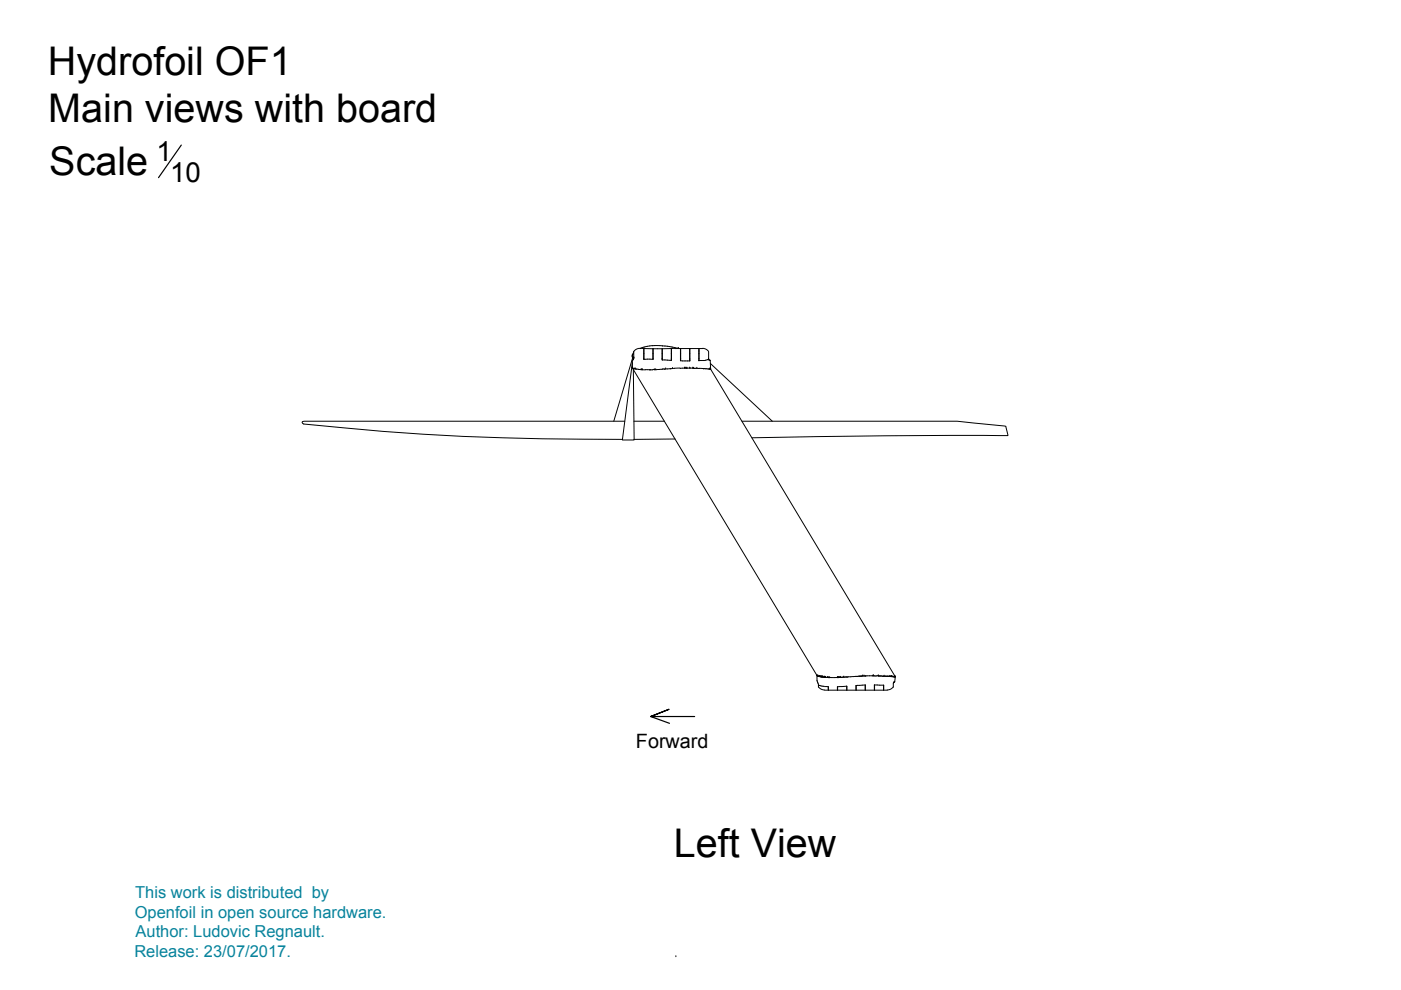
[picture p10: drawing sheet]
<svg xmlns="http://www.w3.org/2000/svg" width="297mm" height="210mm" viewBox="0 0 297 210" stroke-linecap="round" stroke-linejoin="round" font-family="sans-serif">
<!-- layer: OF1 -->
<g fill="none" stroke="#000" stroke-width=".21">
<path d="M134 77.9h.1M134 75.5l.1 .3M134 77.9l.1 .1M134.1 77.9h.1M134.1 76.9l-2.1 16.4h2.5l-.2-15M134.1 78l39.1 65.2M134.1 78h.1M134.1 78v.1M134.1 75.8l.1 .2M134.2 76.4l-.1 1.5M134.2 75.8l-4.1 13.5M134.2 78l.1 .1"/>
<path d="M134.2 75l-.2 .3 .1 .3M134.2 75l-.1 .5M134.2 76l.1 .1M134.3 76.2l-.2 .1M134.3 76.2v.1M134.3 76.1h.1M134.3 74.8l-.1 .2M134.3 76.1l-.1 .1M134.3 76.1v.1M134.3 78.1h.1M134.4 74.5l-.1 .4M134.4 75.7l-.1 .4"/>
<path d="M134.4 75.8l-.1 .3M134.4 74.5l-.1 1.6M134.4 75.8h.1M134.4 78.2h.1M134.5 78.2h.2M134.5 78.2h.1M134.6 78.2h.1M134.7 78.2h.1M134.7 78.2l.8 .1M135.5 78.3l.4 .1M135.7 73.9a1.59 1.59 0 0 0-1.3 .6M135.7 73.9h.1"/>
<path d="M135.8 73.9h.7v2.3h2l-.1-2.3M135.9 78.4h.2M135.9 78.4h.1M136.1 78.4h.1M136.2 78.4h.1M136.5 76h.1M136.5 75h.1M136.7 73.6l-.9 .3M137.2 78.4h-1M137.3 78.4h.5M137.8 78.4h.1M138 78.4h-.2"/>
<path d="M138.3 73.3l-1.6 .2M138.4 73.9h2M138.4 73.9h-1.9v2.3M138.4 76h.1M138.4 75h.1M138.4 78.4h-.4M138.7 78.3l-.3 .1M138.7 78.4h.1M138.9 73.3h-.6M139 78.4h.1M139.4 73.3h-.6M139.4 73.3h1"/>
<path d="M140.4 73.9v2.4M140.4 76.1h.1M140.4 76h.1M140.4 75h.1M140.4 73.3h.1M140.4 73.3l1.1 .1M140.5 78.3l-1.8 .1M140.7 78.2h-.3M141.1 78.2h.1M141.5 73.4l.5 .1M142 73.5h.3M142.3 73.5l.3 .1"/>
<path d="M142.3 73.9h2M142.3 73.9v2.5M142.3 76.2h.1M142.3 76h.1M142.3 75h.1M142.3 73.9h-1.9M142.4 73.9v2.5l-2-.1M142.6 73.6l1.2 .3M142.6 78.1h.1M142.6 78.1l-1.9 .2M143.8 73.9h.1M144.1 78l-1.5 .1"/>
<path d="M144.3 73.9v2.6h.4h1.5v-2.6M144.3 76.1h.1M144.3 76.3h.1M144.3 76h.1M144.3 75h.1M144.3 73.9v2.6M144.3 73.9h4.7M144.7 78l-.5 .1M145.1 78.1h-.4M145.1 78h.1M145.1 78h.2M145.3 78h.1"/>
<path d="M145.5 78h-.2M145.5 78h.1M145.6 78l.6 .1M145.6 78h.1M146.2 78h.7M146.2 78h.1M146.2 74h.1M146.2 76.3h.1M146.2 76.4h.1M146.2 76h.1M146.2 75h.1M146.4 78h.1"/>
<path d="M146.9 78h.1M147 78.1h.1M147 78.1h.9M147.7 78.1h.1M147.9 78.1h.3M148.2 73.9v2.6l.8-.1M148.2 74.4h.1M148.2 78.1h.1M148.2 76h.1M148.2 75h.1M148.2 73.9v2.5M148.3 78.1l1 .1"/>
<path d="M148.9 73.9a1.59 1.59 0 0 1 1.3 .6v1.7M149.2 78.2h.2M149.4 78.2h.3M149.7 76.4h-.7M149.7 78.2h.1M149.8 78.2h.3M150.1 78.2h.1M150.2 76.2l-.6 .1M150.2 78.2l.3 .1M150.2 76.1l-.1 .1M150.2 76.2h.1M150.2 76.2l.1 .1"/>
<path d="M150.3 76.3h.1M150.4 76.4h.1M150.4 76.3h.1M150.5 78.3h.1M150.5 76.4l.2 1.9M150.6 78.3h.1M150.6 77.1l13.1 12.2M150.6 78.2l-.1 .1M150.7 78.3h.1M150.7 78.3l39.1 65.2M173.2 143.2v1.1l.2 .4M173.2 143.2h.1"/>
<path d="M173.2 143.2l.1 .1M173.3 143.3h.1M173.3 143.2h.1M173.3 144.7l.2 .4M173.4 143.4h.1M173.4 143.3h.1M173.4 143.3v.1M173.5 143.4h.1M173.5 145.2l.1 .1M173.5 145.2v.5M173.5 145.6a1.59 1.59 0 0 0 1.3 .7M173.6 143.4h.1"/>
<path d="M173.6 145.3h.1M173.7 143.4l.2 .1M173.7 143.5h.1M173.7 145.3v.1M173.7 145.3l.2 .1M173.8 143.5h.1M173.9 143.5h.1M173.9 145.4l.7 .1M174 143.5l.8 .1M174 143.5h.1M174.2 143.5h.1M174.3 143.5h.1"/>
<path d="M174.4 143.5h.1M174.5 143.6h.1M174.6 145.5h.2M174.8 143.6h.1M174.8 146.3h13.3M174.8 145.6h.8v.7M174.9 143.6h.1M175 143.6h.1M175 143.6h.5M175.4 143.6h.1M175.5 143.6h.1M175.6 145.6v.7"/>
<path d="M175.6 143.7h.3M175.6 143.7h.1M175.9 143.7h.1M176.4 143.7h.5M176.4 143.7h-.5M176.9 143.7h.6M177.5 143.7h.3M177.5 146.3v-.7l2-.1v.8M177.6 143.7h.1M177.7 143.7h.1M177.8 143.7h.1M177.9 143.6h.1"/>
<path d="M178.1 143.6h.1M178.2 143.6l-.4 .1M178.2 143.6h.1M178.3 143.6h.1M178.8 143.6h.1M178.9 143.6h.1M181.5 146.3v-.9l2-.2-.1 1.1M181.5 145.4v.9M182.2 143.3v.1M182.5 143.4l-4.3 .2M182.6 143.3h-.2M182.8 143.3l-.2 .1"/>
<path d="M182.9 143.3h.1M183.1 143.3h-.2M183.1 143.3h.5M183.2 143.3h.1M184.9 143.3h-1.3M184.9 143.3h.9M184.9 143.3h.1M185 143.3h.1M185.1 143.3h.1M185.4 146.3v-1.1l2 .1v1M185.4 145.2v1.1M185.7 143.3h.3"/>
<path d="M186 143.3h.2M186.2 143.3l2.3 .1M186.2 143.3h.1M186.3 143.3h.1M187.3 145.3v1M187.5 143.4h.1M188.3 143.4h.1M188.4 143.4h.2M188.6 143.4h.1M188.7 143.4h.1M188.7 143.4v.1M188.8 143.5h.3"/>
<path d="M188.8 143.5h.1M189 143.5h.1M189.1 143.5h.1M189.1 143.4l.2 .1M189.3 143.5h.1M189.4 143.5h.3M189.4 145.6a1.59 1.59 0 0 1-1.3 .7M189.4 144.7v1M189.5 144.7h-.1M189.5 144.6h.1M189.6 144.6h.1M189.7 143.5h.1"/>
<path d="M189.7 144.6h.1M189.7 144.5v.1M189.8 143.5h-.1M189.8 143.5h.1M189.8 143.5l-.1 1.1M143.3 202.8h.1"/>
</g>
<!-- layer: Text -->
<path d="M38.4 30.8l-4.8 6.9M147.3 151.9h-9.3l3.8-1.5-3.8 1.5 3.9 1.5" fill="none" stroke="#000" stroke-width=".25"/>
<!-- layer: Board -->
<path d="M132.5 89.3h-68l-.4 .1 .1 .4a535.2 535.2 0 0 0 67.8 3.4M134.4 89.3h6.5M143.1 93.1l-8.6 .1M157.3 89.3h45.6l10.3 1.1 .5 1.8-.1 .2a1446 1446 0 0 0-54.2 .4" fill="none" stroke="#000" stroke-width=".21"/>
<g font-size="8.4">
<text x="10.2" y="15.9">Hydrofoil OF1</text>
<text x="10.2" y="25.9">Main views with board</text>
<text x="10.5" y="37.2">Scale</text>
<text x="142.9" y="181.8">Left View</text>
</g>
<g font-size="5.9">
<text x="33.1" y="34.2">1</text>
<text x="36.1" y="38.5">10</text>
</g>
<text font-size="4.2" x="134.8" y="158.7">Forward</text>
<g font-size="3.5" fill="#07839c">
<text x="28.7" y="190.4">This work is distributed by</text>
<text x="28.6" y="194.6">Openfoil in open source hardware.</text>
<text x="28.5" y="203">Release: 23/07/2017.</text>
<text x="28.7" y="198.7">Author: Ludovic Regnault.</text>
</g>
</svg>
